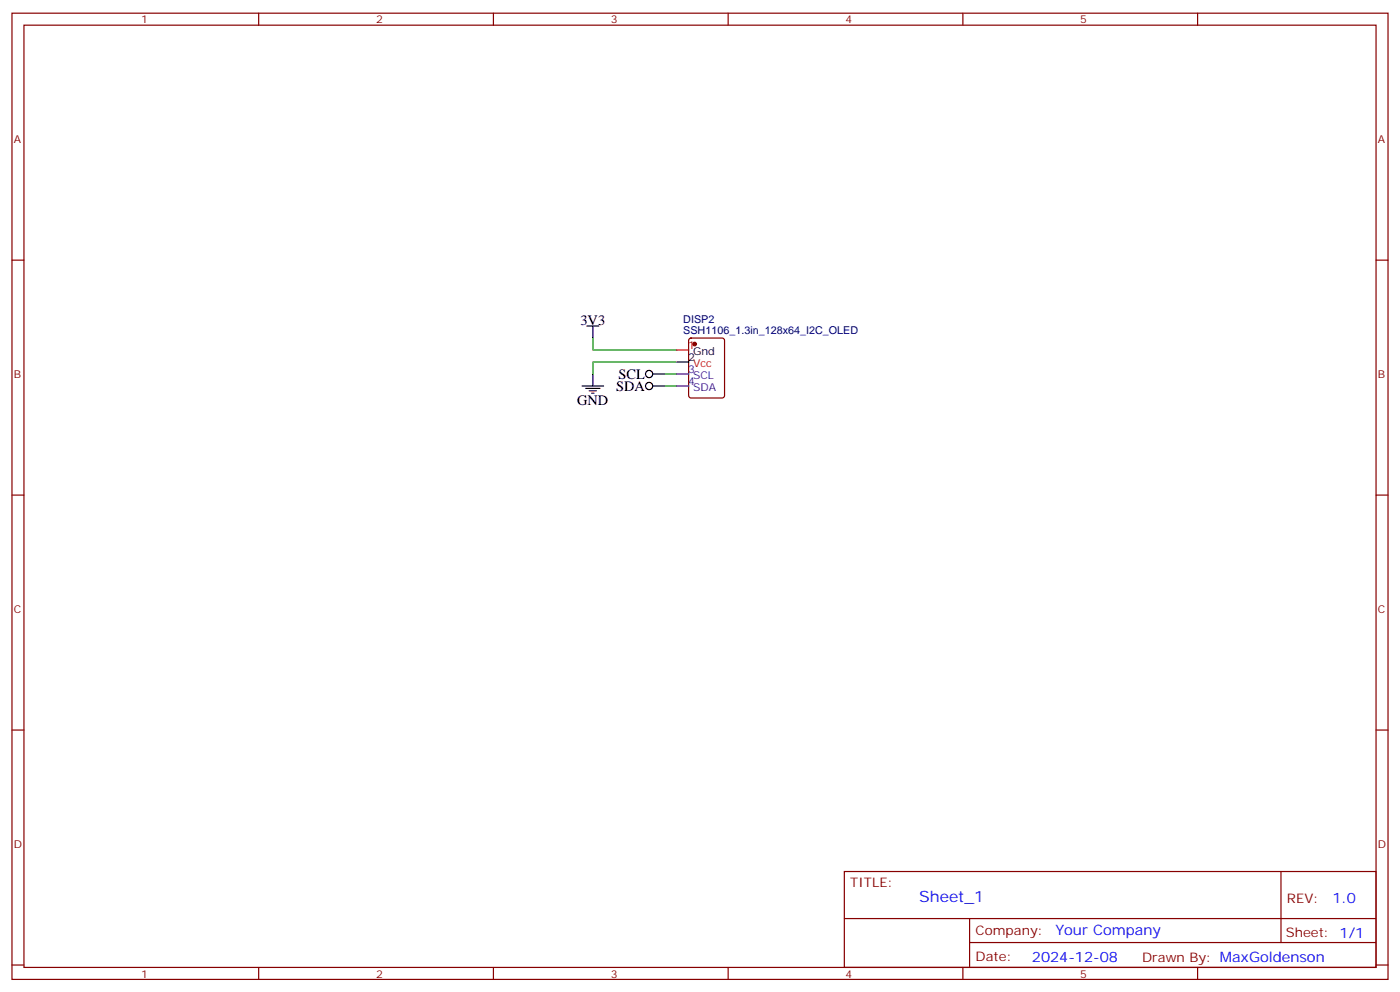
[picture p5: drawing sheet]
<svg xmlns="http://www.w3.org/2000/svg" width="412mm" height="292mm" viewBox="0 0 412 292" stroke-linecap="round" stroke-linejoin="round" font-family="sans-serif">
<g fill="none" stroke="#870000" stroke-width=".35">
<path d="M3.5 3.9h405.4v284.3h-405.4zM7.1 7.4h398.2v277.3h-398.2zM76.2 3.9v3.5M145.3 3.9v3.5M214.5 3.9v3.5M283.6 3.9v3.5M352.8 3.9v3.5M3.5 76.6h3.6M405.3 76.6h3.6M203.1 99.7l.5-.2h9.1l.7 .4v16.5l-.4 .7h-9.4l-.7-.4-.1-16.5zM3.5 145.7h3.6M405.3 145.7h3.6"/>
<path d="M3.5 214.8h3.6M405.3 214.8h3.6M248.7 256.5h156.6v28.2h-156.6zM377.3 256.5v20.9M248.7 270.3h156.5M285.6 277.4h119.6M285.6 270.3v14.1M3.5 284h3.6M76.2 284.7v3.5M145.3 284.7v3.5M214.5 284.7v3.5M283.6 284.7v3.5"/>
<path d="M352.8 284.7v3.5M405.3 284h3.6"/>
</g>
<g fill="none" stroke="#000" stroke-width=".35">
<path d="M172.9 96h3.5M174.6 96v3.5M171.4 113.6h6.4M172.5 114.3h4.2M173.6 115h2.1M174.3 115.7h.7M174.6 110.1v3.5M192.3 110.1h3.5M192.3 113.6h3.5M199.3 106.5h3.5"/>
<circle cx="191.2" cy="113.6" r="1.06"/>
<circle cx="191.2" cy="110.1" r="1.06"/>
</g>
<path d="M174.6 99.5v3.5h24.7M195.8 110.1h3.5M195.8 113.6h3.5M199 106.5h-24.4v3.6" fill="none" stroke="#008700" stroke-width=".35"/>
<circle cx="204.6" cy="101.2" r=".53" fill="#870000" stroke="#870000" stroke-width=".35"/>
<path d="M199.3 103h3.5" fill="none" stroke="#c00" stroke-width=".35"/>
<path d="M199.3 110.1h3.5M199.3 113.6h3.5" fill="none" stroke="#309" stroke-width=".35"/>
<text font-size="4.6" fill="#00f" x="270.8" y="265.5">Sheet_1</text>
<g font-size="4.2">
<text x="171" y="95.6">3V3</text>
<text x="182.2" y="111.5">SCL</text>
<text x="170" y="119.2">GND</text>
<text x="181.5" y="115">SDA</text>
</g>
<g font-size="4.2" fill="#00f">
<text x="392.5" y="265.7">1.0</text>
<text x="310.9" y="275.3">Your Company</text>
<text x="304" y="283.1">2024-12-08</text>
</g>
<g font-size="3.9" fill="#800">
<text x="250.5" y="261.1">TITLE:</text>
<text x="379.1" y="265.7">REV:</text>
<text x="287.4" y="275.3">Company:</text>
<text x="378.7" y="275.9">Sheet: 1/1</text>
<text x="287.4" y="282.9">Date:</text>
<text x="336.4" y="283">Drawn By: MaxGoldenson</text>
</g>
<g font-size="3.2" fill="#800">
<text x="41.6" y="6.9">1</text>
<text x="110.8" y="6.9">2</text>
<text x="179.9" y="6.9">3</text>
<text x="249.1" y="6.9">4</text>
<text x="318.2" y="6.9">5</text>
<text x="4.1" y="42">A</text>
<text x="405.9" y="42">A</text>
<text x="4.1" y="111.1">B</text>
<text x="405.9" y="111.1">B</text>
<text x="4.1" y="180.3">C</text>
<text x="405.9" y="180.3">C</text>
<text x="4.1" y="249.4">D</text>
<text x="405.9" y="249.4">D</text>
<text x="41.6" y="287.7">1</text>
<text x="110.8" y="287.7">2</text>
<text x="179.9" y="287.7">3</text>
<text x="249.1" y="287.7">4</text>
<text x="318.2" y="287.7">5</text>
</g>
<g font-size="3.2" fill="#000080">
<text x="201.3" y="95.1">DISP2</text>
<text x="201.3" y="98.2">SSH1106_1.3in_128x64_I2C_OLED</text>
</g>
<g font-size="3.2" fill="#c00">
<text x="202.7" y="102.7">1</text>
<text x="204.2" y="107.9">Vcc</text>
</g>
<g font-size="3.2">
<text x="202.7" y="106.2">2</text>
<text x="204.2" y="104.4">Gnd</text>
</g>
<g font-size="3.2" fill="#309">
<text x="202.7" y="109.7">3</text>
<text x="202.7" y="113.2">4</text>
<text x="204.2" y="111.5">SCL</text>
<text x="204.2" y="115">SDA</text>
</g>
</svg>
